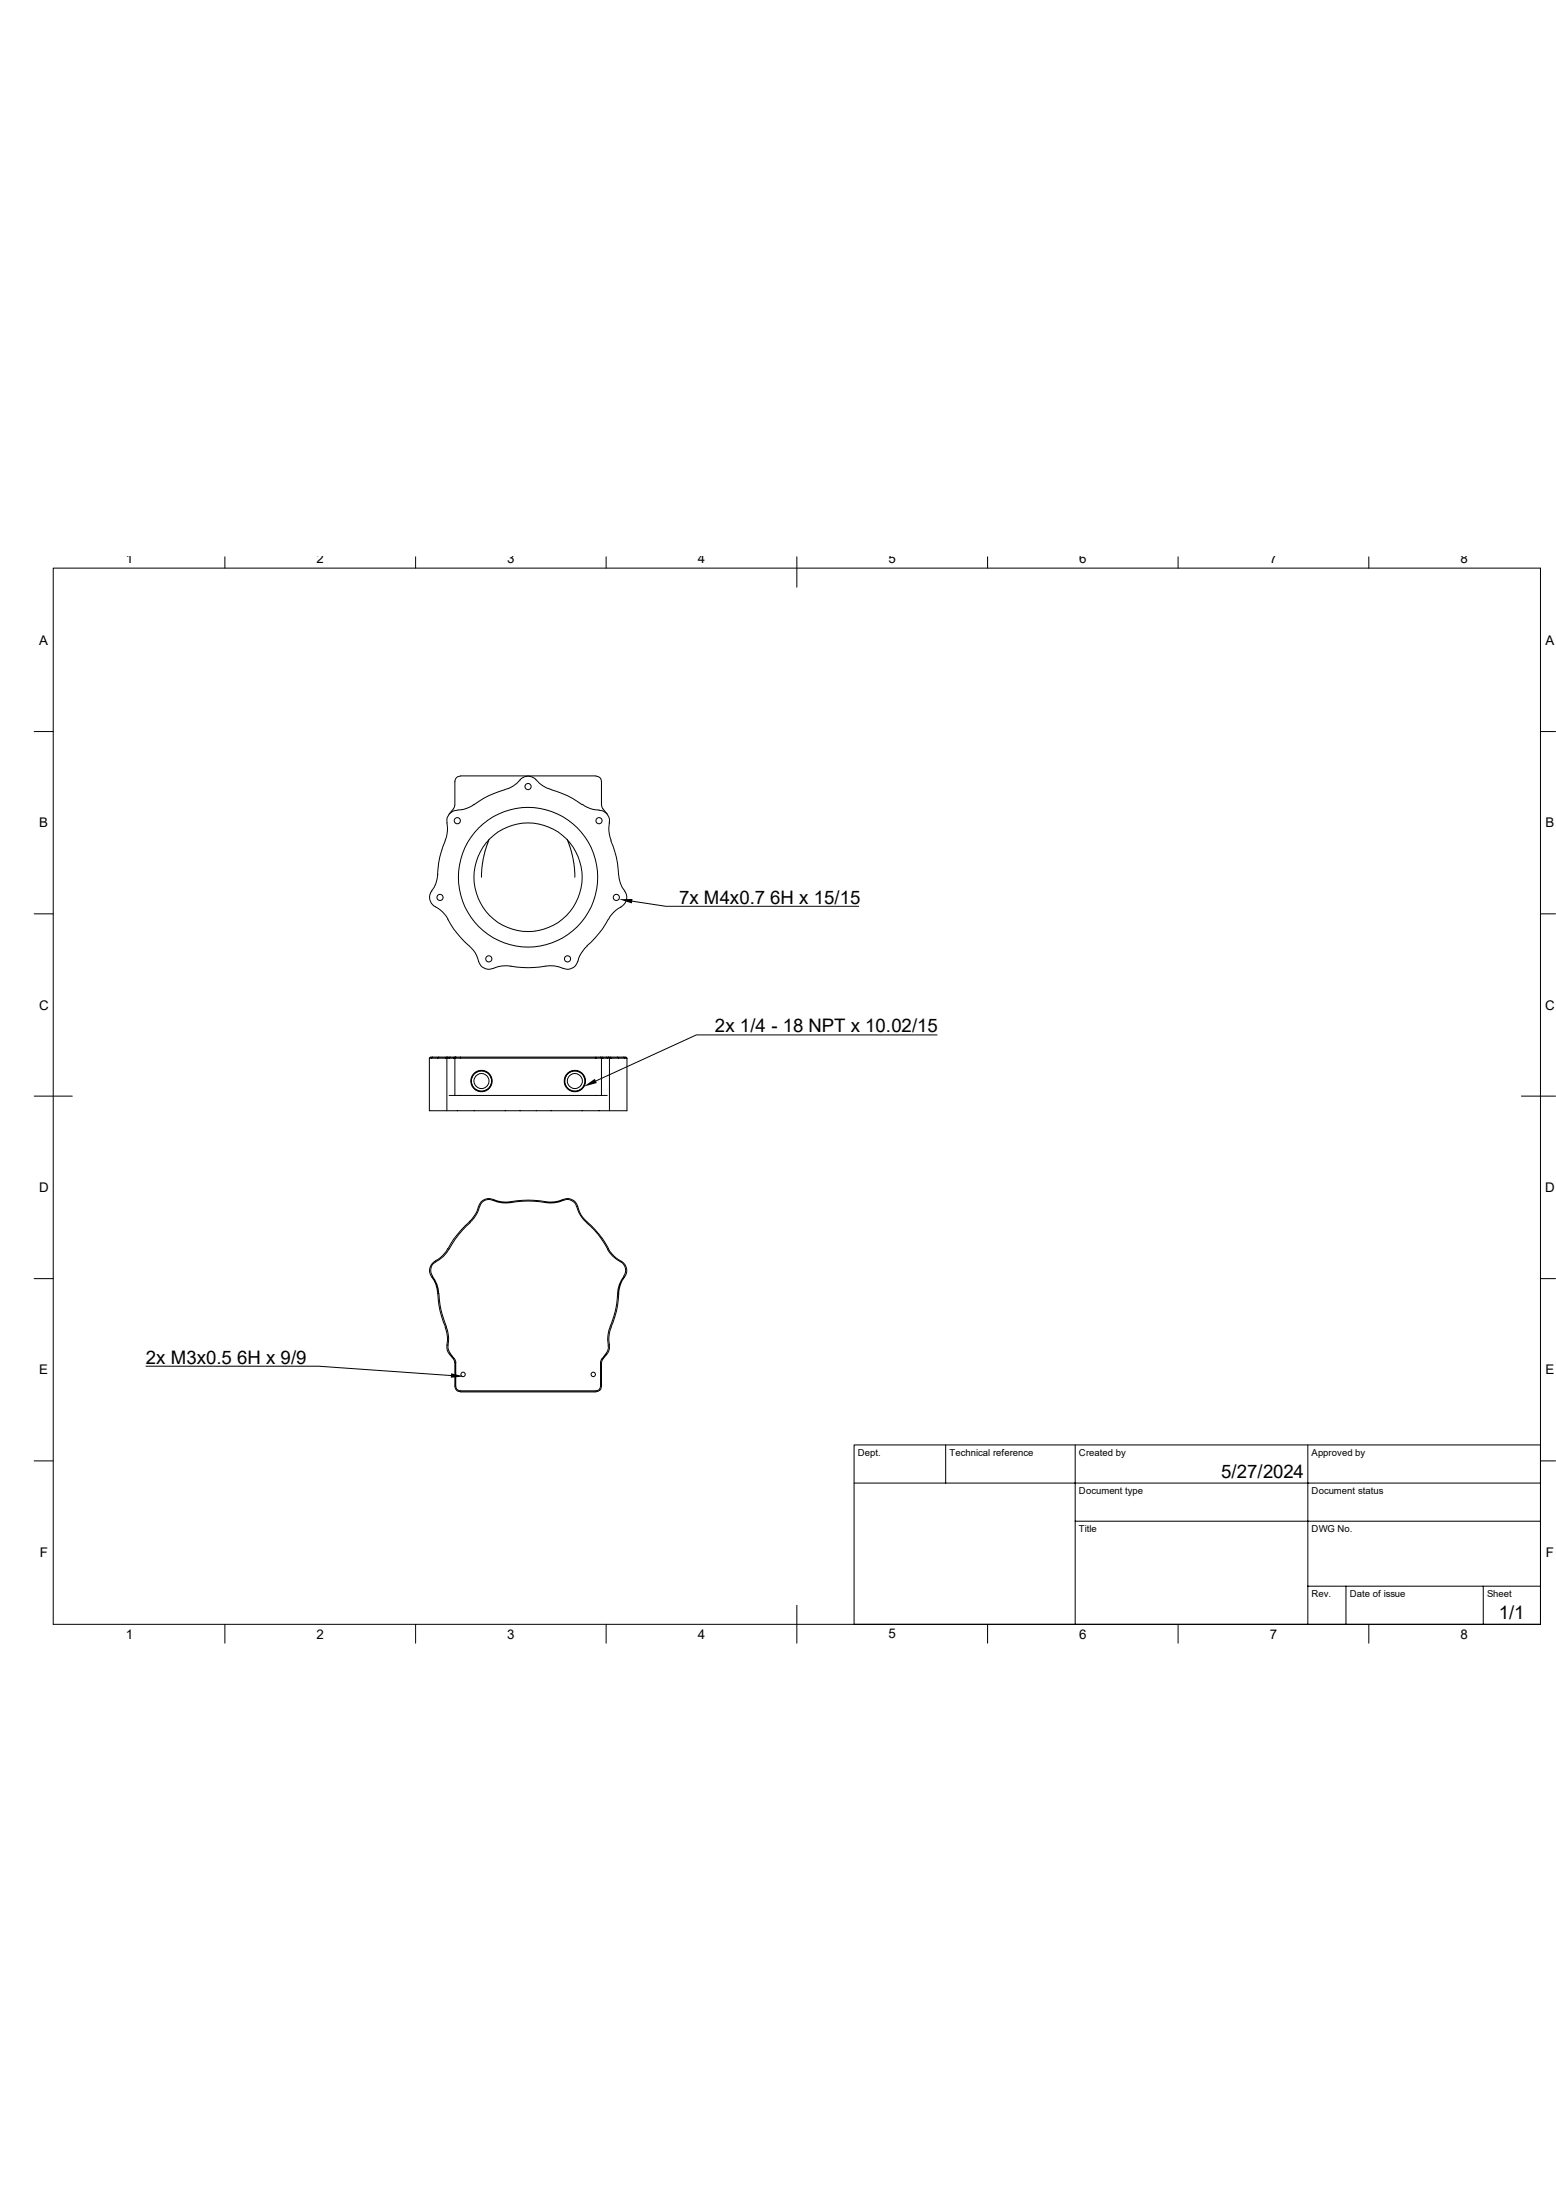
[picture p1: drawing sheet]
<svg xmlns="http://www.w3.org/2000/svg" width="297mm" height="420mm" viewBox="0 0 297 420" stroke-linecap="round" stroke-linejoin="round" font-family="sans-serif">
<g fill="none" stroke="#000" stroke-width=".19">
<path d="M10.2 108.5h283.8v201.6h-283.8zM42.9 106.3v2.2M79.3 106.3v2.2M115.7 106.3v2.2M152.1 106.3v5.8M188.5 106.3v2.2M224.9 106.3v2.2M261.3 106.3v2.2M6.5 139.7h3.7M294 139.7h2.9M87.3 154.7a1.99 1.99 0 0 0-2 2.4l.1 1.7-.4 1.6M87.9 148.2a1.02 1.02 0 0 0-1.1 1v4.7l-.2 .5-.9 1"/>
<path d="M87.9 148.1h25.8M90.5 153.5l-1.5 .8-1.7 .3M96.4 150.7l-1.1 .4a16 16 0 0 0-4.8 2.5M102.3 148.9a1.97 1.97 0 0 0-3 0 5.3 5.3 0 0 1-2.9 1.8M102.4 148.9a5.3 5.3 0 0 0 2.8 1.8M105.2 150.7l1.1 .4a16 16 0 0 1 4.8 2.5M111.2 153.5l1.4 .8 1.7 .3M113.7 148.2h.3a.96 .96 0 0 1 .8 1v4.5M114.3 154.7a1.99 1.99 0 0 1 2 2.4M114.9 153.7l.2 .7 .8 1M116.3 157.1l-.1 1.7 .5 1.6M6.5 174.5h3.7"/>
<path d="M82.4 170.1a2.1 2.1 0 0 0 1.2 3.3l.9 .7 1 1.4M83.6 166.9a5.6 5.6 0 0 1-1.2 3.2M85 160.5l-.4 1a16.9 16.9 0 0 0-1.1 5.4M85.5 175.5a18.1 18.1 0 0 0 4.1 5.1M93.3 160.2l-.7 2.1-.4 1.8-.3 3.4M108.3 160.2l.7 2.1 .4 1.8 .3 3.4M116.1 175.5a18.1 18.1 0 0 1-4.1 5.1M116.6 160.5l.4 1a16.9 16.9 0 0 1 1.1 5.4M118.1 166.9a5.6 5.6 0 0 0 1.2 3.2M118.6 173.1l-1.4 1-1 1.4M119.2 170.1a1.98 1.98 0 0 1-.7 3M120.7 172l6.4 1h36.8"/>
<path d="M294 174.5h2.9M89.6 180.6l.4 .4a6 6 0 0 1 1.5 2.9 2.07 2.07 0 0 0 2.6 1 5.8 5.8 0 0 1 3.4-.5M110.3 183.5a2.07 2.07 0 0 1-2.8 1.4 6.6 6.6 0 0 0-4.5-.3l-2.2 .1-3.3-.3M112.1 180.6l-.8 .9a4.3 4.3 0 0 0-1 2M178.9 197.6h-46l-19.2 8.8M6.5 209.3h7.3M82 202v10h37.7v-10M82 202h3.3M85.3 202v10M85.5 201.8l-.2 .2M85.5 201.8h-2.5a.93 .93 0 0 0-1 .2M85.5 201.8h1.5"/>
<path d="M86.8 209.1h28M87 201.8l-.2 .2h-1.5M87 201.8h27.6l.2 .2M114.6 201.8h1.6M114.8 202v7.1h1.1M114.8 202h-28v7.1h-1.1M114.8 202h1.5M116.2 201.8l.1 .2M116.2 201.8h2.4a.93 .93 0 0 1 1.1 .2M116.3 202v10M116.3 202h3.4M290.4 209.3h6.5"/>
<path d="M85.5 238.3l-1 1.4-1.4 1M89.6 233.3l-1.5 1.5a14.8 14.8 0 0 0-2.6 3.6M89.8 233.4l-2.3 2.4-2.5 3.6-.8 .8-1 .7M91.5 230.4l-.7 1.6-1.1 1.3M94.1 229.2a1.78 1.78 0 0 0-2.5 1.2M94.1 229.2a6.7 6.7 0 0 0 4.5 .2l2.2-.1 2.2 .1a7.1 7.1 0 0 0 4.5-.2M104.1 229.4a8.1 8.1 0 0 0 4.1-.6 2.16 2.16 0 0 1 2.2 2.1 4.8 4.8 0 0 0 1.6 2.3M104.1 229.4l-3.3-.3-2.2 .1a7.8 7.8 0 0 1-5.1-.4 2.16 2.16 0 0 0-2.3 2.1l-.5 1-1.1 1.3M107.6 229.2a1.84 1.84 0 0 1 2.5 1.2M110.1 230.4l.7 1.6 1.1 1.3M111.9 233.4a16.2 16.2 0 0 1 4.1 5.1M112.1 233.3l1.5 1.5a14.8 14.8 0 0 1 2.6 3.6"/>
<path d="M116 238.5l1 1.4 .9 .7a1.97 1.97 0 0 1 1.1 3M116.1 238.4l1 1.3 .9 .8a2.14 2.14 0 0 1 1.2 3.3M6.5 244.1h3.7M82.4 243.8a6.4 6.4 0 0 1 1.3 4.2 16 16 0 0 0 1.3 5.4M82.6 243.7a5.6 5.6 0 0 1 1.1 3.3M83.1 240.7a1.98 1.98 0 0 0-.7 3.1M83.2 240.9a1.79 1.79 0 0 0-.6 2.7M83.8 246.9a17.4 17.4 0 0 0 1.4 6.4M85 253.4l.4 1.7-.1 1.7M85.2 253.3l.4 1.8-.1 1.7M85.3 256.8v.8l.4 .8M85.5 256.8l.1 .8 .3 .7"/>
<path d="M85.7 258.4l.9 1.1 .2 .5 .1 4.9a.96 .96 0 0 0 1 .8l26.1-.1a.96 .96 0 0 0 .8-1v-4.5M85.9 258.3l.8 1.1M86.7 259.3l.3 .6v4.9a.82 .82 0 0 0 .9 .7h26.1a.82 .82 0 0 0 .6-.9v-4.7l.3-.6M115.9 258.4l-.8 1.1-.2 .6M116.1 256.8l-.1 1.1-1.1 1.5M116.3 256.8v.8l-.4 .8M116.7 253.4l-.5 1.7 .1 1.7M118.1 246.9a16.8 16.8 0 0 1-1.5 6.5M119.1 243.7a6.5 6.5 0 0 0-1.3 4.3 20.8 20.8 0 0 1-1.6 5.9l-.2 1.8 .1 1.1M119.3 243.8a5.6 5.6 0 0 0-1.2 3.2M294 244.1h2.9M6.5 278.9h3.7"/>
<path d="M27.9 260.8h32.9l25.3 1.8M180.5 275.8v7.3M205.2 275.8v34.3M249.6 275.8v34.3M294 275.8h-131v34.3M294 278.9h2.9M163 283.1h131M205.2 290.4h88.8M42.9 310.1v3.6M79.3 310.1v3.6M115.7 310.1v3.6M152.1 306.5v7.2"/>
<path d="M188.5 310.1v3.6M224.9 310.1v3.6M249.6 302.8h44.4M256.9 302.8v7.3M261.3 310.1v3.6M283.1 302.8v7.3"/>
<circle cx="87.3" cy="156.7" r=".59"/>
<circle cx="100.8" cy="150.2" r=".59"/>
<circle cx="114.3" cy="156.7" r=".59"/>
<circle cx="84" cy="171.3" r=".59"/>
<circle cx="100.8" cy="167.5" r="10.4"/>
<circle cx="100.8" cy="167.5" r="13.3"/>
<circle cx="117.6" cy="171.3" r=".59"/>
<circle cx="93.3" cy="183.1" r=".59"/>
<circle cx="108.3" cy="183.1" r=".59"/>
<circle cx="91.9" cy="206.4" r="2.04"/>
<circle cx="91.9" cy="206.4" r="1.95"/>
<circle cx="91.9" cy="206.4" r="1.43"/>
<circle cx="109.7" cy="206.4" r="2.04"/>
<circle cx="109.7" cy="206.4" r="1.95"/>
<circle cx="109.7" cy="206.4" r="1.43"/>
<circle cx="88.4" cy="262.4" r=".43"/>
<circle cx="113.2" cy="262.4" r=".43"/>
</g>
<path d="M118.2 171.7l2.5-.1-.1 .9zM111.4 207.4l2.1-1.4 .4 .8zM86.1 262.2l2.5 .6-2.5 .2z" fill="#000"/>
<g font-size="3.6">
<text x="129.6" y="172.5">7x M4x0.7 6H x 15/15</text>
<text x="136.5" y="197.1">2x 1/4 - 18 NPT x 10.02/15</text>
<text x="27.9" y="260.3">2x M3x0.5 6H x 9/9</text>
<text x="233.1" y="282.1">5/27/2024</text>
<text x="286.1" y="309.1">1/1</text>
</g>
<g font-size="2.5">
<text x="24" y="107.6">1</text>
<text x="60.4" y="107.6">2</text>
<text x="96.8" y="107.5">3</text>
<text x="133.2" y="107.6">4</text>
<text x="169.6" y="107.5">5</text>
<text x="206" y="107.5">6</text>
<text x="242.4" y="107.5">7</text>
<text x="278.8" y="107.5">8</text>
<text x="7.5" y="123.1">A</text>
<text x="295" y="123.1">A</text>
<text x="7.5" y="157.9">B</text>
<text x="295" y="157.9">B</text>
<text x="7.5" y="192.8">C</text>
<text x="294.9" y="192.8">C</text>
<text x="7.5" y="227.6">D</text>
<text x="294.9" y="227.6">D</text>
<text x="7.5" y="262.4">E</text>
<text x="295" y="262.4">E</text>
<text x="7.6" y="297.2">F</text>
<text x="295.1" y="297.2">F</text>
<text x="24" y="312.8">1</text>
<text x="60.4" y="312.8">2</text>
<text x="96.8" y="312.8">3</text>
<text x="133.2" y="312.8">4</text>
<text x="169.6" y="312.8">5</text>
<text x="206" y="312.8">6</text>
<text x="242.4" y="312.8">7</text>
<text x="278.8" y="312.8">8</text>
</g>
<g font-size="1.8">
<text x="163.7" y="277.9">Dept.</text>
<text x="181.2" y="277.9">Technical reference</text>
<text x="206" y="277.9">Created by</text>
<text x="250.4" y="277.9">Approved by</text>
<text x="206" y="285.2">Document type</text>
<text x="250.4" y="285.2">Document status</text>
<text x="206" y="292.4">Title</text>
<text x="250.4" y="292.4">DWG No.</text>
<text x="250.4" y="304.8">Rev.</text>
<text x="257.6" y="304.8">Date of issue</text>
<text x="283.9" y="304.8">Sheet</text>
</g>
</svg>
